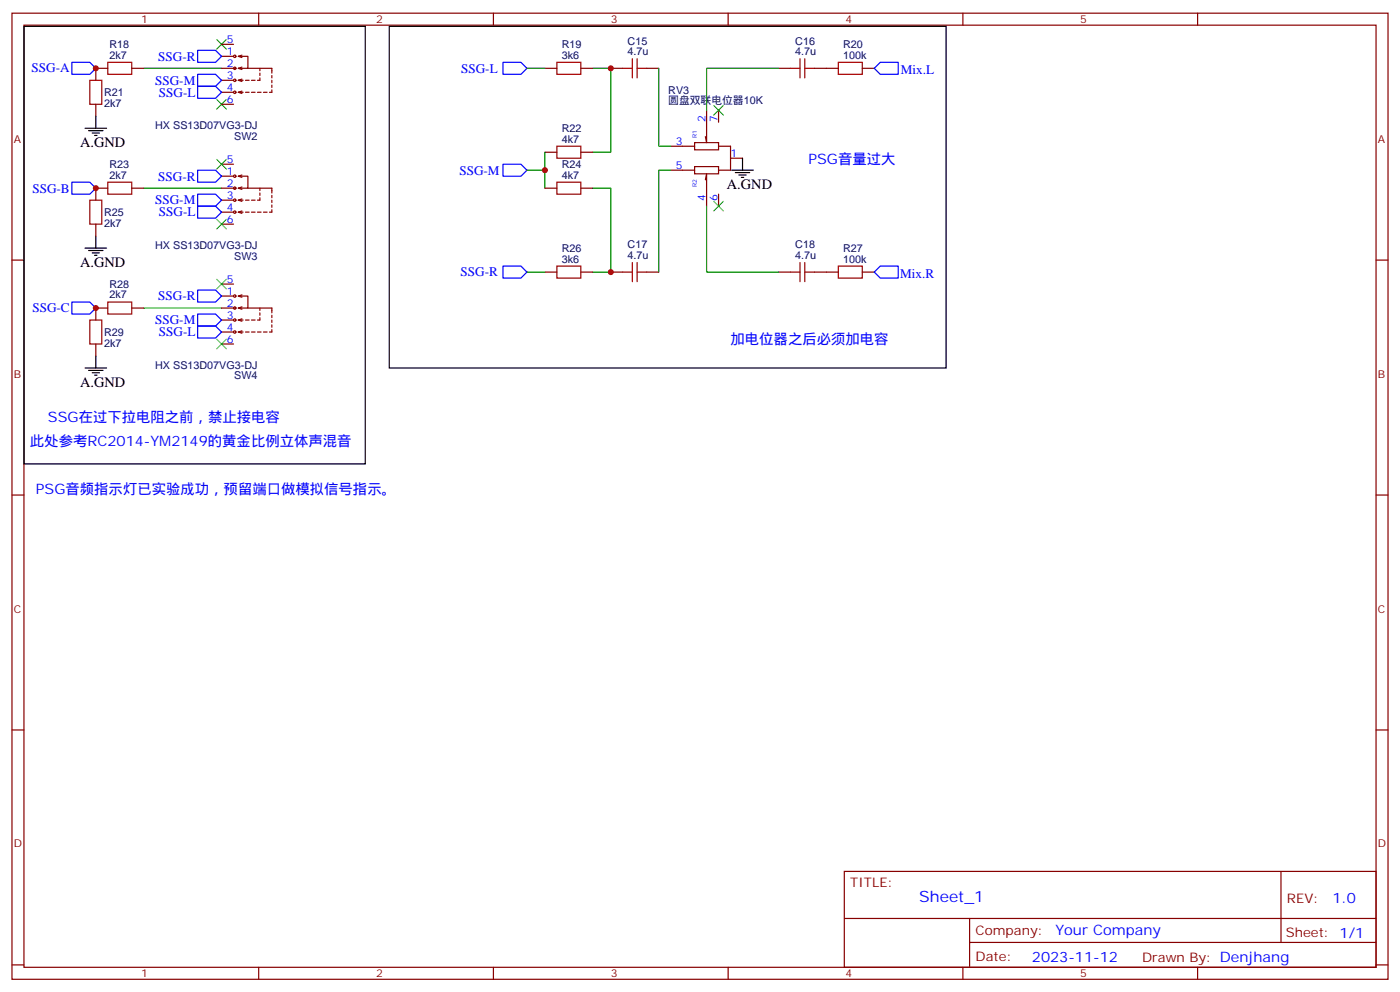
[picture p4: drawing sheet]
<svg xmlns="http://www.w3.org/2000/svg" width="412mm" height="292mm" viewBox="0 0 412 292" stroke-linecap="round" stroke-linejoin="round" font-family="sans-serif">
<g fill="none" stroke="#870000" stroke-width=".35">
<path d="M3.5 3.9h405.4v284.3h-405.4zM7.1 7.4h398.2v277.3h-398.2zM65.3 13.1h3.5M65.3 16.6h3.5M70.2 16.6h2.8v3.5h-2.8M70.2 16.6l1.1 .3M71.3 19.8l-1.1 .3M71.3 16.2l-1.1 .4M76.2 3.9v3.5M145.3 3.9v3.5M214.5 3.9v3.5M283.6 3.9v3.5"/>
<path d="M352.8 3.9v3.5M28.2 30.7v3.5M31.7 20.1h-3.5v3.5M38.8 20.1h3.5M65.3 20.1h4.2M65.3 27.2h3.5M65.3 23.6h3.5M65.3 30.7h3.5M70.2 27.2h1.4M70.2 23.6l1.1 .4M70.2 20.1l1.1 .4M70.2 23.6h1.4"/>
<path d="M70.2 27.2l1.1 .3M71.3 23.3l-1.1 .3M71.3 26.8l-1.1 .4M72.3 27.2h1.1M72.3 23.6h1.1M73 20.1h7.1v1.4M74.1 27.2h1M74.1 23.6h1M75.8 27.2h1.1M76.6 20.1v.7M76.6 21.5v.7M76.6 22.9v.7h-.8"/>
<path d="M77.6 27.2h1.1M80.1 22.2v.7M80.1 23.6v.7M80.1 25v.8M80.1 26.5v.7h-.7M160.5 20.1h3.5M171.1 20.1h3.5M179.9 20.1h3.5M190.5 20.1h3.5M208.1 32.5v9.5l-.3-1.8M211.7 32.5v3.5M229.3 20.1h3.5"/>
<path d="M239.9 20.1h7M254 20.1h3.5M31.7 55.4h-3.5v3.5M38.8 55.4h3.5M65.3 55.4h4.2M65.3 48.3h3.5M65.3 58.9h3.5M65.3 51.9h3.5M70.2 51.9h2.8v3.5h-2.8M70.2 58.9l1.1 .4M70.2 55.4l1.1 .3M70.2 51.9l1.1 .3"/>
<path d="M70.2 58.9h1.4M71.3 58.6l-1.1 .3M71.3 55l-1.1 .4M71.3 51.5l-1.1 .4M72.3 58.9h1.1M73 55.4h7.1v1.4M74.1 58.9h1M76.6 55.4v.7M76.6 56.8v.7M76.6 58.2v.7h-.8M80.1 57.5v.7M80.1 58.9v.7"/>
<path d="M160.5 55.4h3.5M160.5 44.8h3.5M171.1 55.4h3.5M171.1 44.8h3.5M197.6 43h7M197.6 50.1h7M204.6 42h7.1v2.1h-7.1zM204.6 49h7.1v2.2h-7.1zM207.8 52.9l.3-1.7v9.5M211.7 43h3.5v7.1h-3.5M211.7 57.1v3.6M215.2 46.6h3.5"/>
<path d="M3.5 76.6h3.6M28.2 66v3.5M65.3 62.4h3.5M65.3 66h3.5M70.2 62.4h1.4M70.2 62.4l1.1 .4M71.3 62.1l-1.1 .3M72.3 62.4h1.1M74.1 62.4h1M75.8 62.4h1.1M77.6 62.4h1.1M80.1 60.3v.7"/>
<path d="M80.1 61.7v.7h-.7M405.3 76.6h3.6M31.7 90.7h-3.5v3.5M38.8 90.7h3.5M65.3 90.7h4.2M65.3 83.6h3.5M65.3 97.7h3.5M65.3 94.2h3.5M65.3 87.1h3.5M70.2 87.1h2.8v3.6h-2.8M70.2 97.7h1.4M70.2 94.2l1.1 .3"/>
<path d="M70.2 90.7l1.1 .3M70.2 87.1l1.1 .4M70.2 94.2h1.4M70.2 97.7l1.1 .4M71.3 93.8l-1.1 .4M71.3 90.3l-1.1 .4M71.3 86.8l-1.1 .3M71.3 97.4l-1.1 .3M72.3 97.7h1.1M72.3 94.2h1.1M73 90.7h7.1v1.4M74.1 97.7h1"/>
<path d="M74.1 94.2h1M75.8 97.7h1.1M76.6 93.5v.7h-.8M76.6 90.7v.7M76.6 92.1v.7M77.6 97.7h1.1M80.1 97v.7h-.7M80.1 92.8v.7M80.1 94.2v.7M80.1 95.6v.7M160.5 80.1h3.5M171.1 80.1h3.5"/>
<path d="M179.9 80.1h3.5M190.5 80.1h3.5M229.3 80.1h3.5M239.9 80.1h7M254 80.1h3.5M28.2 101.2v3.6M65.3 101.2h3.5M3.5 145.7h3.6M405.3 145.7h3.6M3.5 214.8h3.6M405.3 214.8h3.6M248.7 256.5h156.6v28.2h-156.6z"/>
<path d="M377.3 256.5v20.9M248.7 270.3h156.5M285.6 277.4h119.6M285.6 270.3v14.1M3.5 284h3.6M76.2 284.7v3.5M145.3 284.7v3.5M214.5 284.7v3.5M283.6 284.7v3.5M352.8 284.7v3.5M405.3 284h3.6"/>
<circle cx="69.1" cy="16.6" r=".35"/>
<circle cx="69.1" cy="23.6" r=".35"/>
<circle cx="69.1" cy="20.1" r=".35"/>
<circle cx="69.1" cy="27.2" r=".35"/>
<circle cx="69.1" cy="58.9" r=".35"/>
<circle cx="69.1" cy="55.4" r=".35"/>
<circle cx="69.1" cy="51.9" r=".35"/>
<circle cx="69.1" cy="62.4" r=".35"/>
<circle cx="69.1" cy="97.7" r=".35"/>
<circle cx="69.1" cy="87.1" r=".35"/>
<circle cx="69.1" cy="90.7" r=".35"/>
<circle cx="69.1" cy="94.2" r=".35"/>
</g>
<g fill="none" stroke="#008700" stroke-width=".35">
<path d="M42.3 20.1h23M155.2 20.1h5.3M174.6 20.1h5.3v24.7h-5.3M194 20.1v22.9h3.6M229.3 20.1h-21.2v12.4M42.3 55.4h23M155.2 50.1h5.3M160.5 44.8v10.6M174.6 55.4h5.3v24.7h-5.3M197.6 50.1h-3.6v30M208.1 60.7v19.4h21.2M42.3 90.7h23"/>
<path d="M155.2 80.1h5.3"/>
</g>
<g fill="none" stroke="#a10000" stroke-width=".35">
<path d="M31.7 18.3h7.1v3.6h-7.1zM164 18.3h7.1v3.6h-7.1zM186.3 17.3v5.6M187.7 17.3v5.6M235.7 17.3v5.6M237.1 17.3v5.6M246.9 18.3h7.1v3.6h-7.1zM26.5 23.6h3.5v7.1h-3.5zM183.4 20.1h2.9M187.7 20.1h2.8M232.8 20.1h2.9M237.1 20.1h2.8"/>
<path d="M26.5 58.9h3.5v7.1h-3.5zM31.7 53.6h7.1v3.5h-7.1zM164 43h7.1v3.6h-7.1zM164 53.6h7.1v3.5h-7.1zM164 78.3h7.1v3.5h-7.1zM186.3 77.3v5.6M187.7 77.3v5.6M235.7 77.3v5.6M237.1 77.3v5.6M246.9 78.3h7.1v3.5h-7.1zM26.5 94.2h3.5v7h-3.5zM31.7 88.9h7.1v3.5h-7.1z"/>
<path d="M183.4 80.1h2.9M187.7 80.1h2.8M232.8 80.1h2.9M237.1 80.1h2.8"/>
</g>
<g fill="none" stroke="#000" stroke-width=".35">
<path d="M7.1 7.8h100.5v128.7h-100.5zM114.7 7.8h164v100.5h-164zM25 37.7h6.4M26.1 38.5h4.2M27.2 39.2h2.1M27.9 39.9h.7M28.2 34.2v3.5M215.5 50.1h6.4M216.6 50.8h4.2M217.7 51.5h2.1M218.4 52.2h.7M218.7 46.6v3.5"/>
<path d="M25 73h6.4M26.1 73.7h4.2M27.2 74.4h2.1M27.9 75.1h.7M28.2 69.5v3.5M25 108.3h6.4M26.1 109h4.2M27.2 109.7h2.1M27.9 110.4h.7M28.2 104.8v3.5"/>
</g>
<g fill="none" stroke="#00f" stroke-width=".35">
<path d="M21.2 18.3h5.3l1.7 1.8-1.7 1.8h-5.3zM58.2 14.8h5.3l1.8 1.8-1.8 1.7h-5.3zM148.2 18.3h5.3l1.7 1.8-1.7 1.8h-5.3zM259.3 18.3h5.3v3.6h-5.3l-1.8-1.8zM58.2 25.4h5.3l1.8 1.8-1.8 1.7h-5.3zM58.2 21.9h5.3l1.8 1.7-1.8 1.8h-5.3zM21.2 53.6h5.3l1.7 1.8-1.7 1.7h-5.3zM58.2 50.1h5.3l1.8 1.8-1.8 1.7h-5.3zM58.2 57.1h5.3l1.8 1.8-1.8 1.8h-5.3zM148.2 48.3h5.3l1.7 1.8-1.7 1.8h-5.3zM58.2 60.7h5.3l1.8 1.7-1.8 1.8h-5.3zM148.2 78.3h5.3l1.7 1.8-1.7 1.7h-5.3z"/>
<path d="M259.3 78.3h5.3v3.5h-5.3l-1.8-1.7zM21.2 88.9h5.3l1.7 1.8-1.7 1.7h-5.3zM58.2 85.4h5.3l1.8 1.7-1.8 1.8h-5.3zM58.2 92.4h5.3l1.8 1.8-1.8 1.8h-5.3zM58.2 96h5.3l1.8 1.7-1.8 1.8h-5.3z"/>
</g>
<g fill="none" stroke="#3c3" stroke-width=".35">
<path d="M63.9 11.6l2.8 2.9M66.7 11.6l-2.8 2.9M63.9 29.3l2.8 2.8M66.7 29.3l-2.8 2.8M210.3 31l2.8 2.9M213.1 31l-2.8 2.9M63.9 46.9l2.8 2.8M66.7 46.9l-2.8 2.8M210.3 59.3l2.8 2.8M213.1 59.3l-2.8 2.8M63.9 64.6l2.8 2.8M66.7 64.6l-2.8 2.8"/>
<path d="M63.9 82.2l2.8 2.8M63.9 99.8l2.8 2.9M66.7 82.2l-2.8 2.8M66.7 99.8l-2.8 2.9"/>
</g>
<g fill="#c00">
<circle cx="28.2" cy="90.7" r=".88"/>
<circle cx="28.2" cy="55.4" r=".88"/>
<circle cx="28.2" cy="20.1" r=".88"/>
<circle cx="160.5" cy="50.1" r=".88"/>
<circle cx="179.9" cy="20.1" r=".88"/>
<circle cx="179.9" cy="80.1" r=".88"/>
</g>
<text font-size="4.6" fill="#00f" x="270.8" y="265.5">Sheet_1</text>
<g font-size="4.2">
<text x="23.6" y="43.4">A.GND</text>
<text x="214.1" y="55.7">A.GND</text>
<text x="23.6" y="78.7">A.GND</text>
<text x="23.6" y="113.9">A.GND</text>
</g>
<g font-size="4.2" fill="#00f">
<text x="238.1" y="48.3">PSG音量过大</text>
<text x="215.2" y="101.2">加电位器之后必须加电容</text>
<text x="14.1" y="124.2">SSG在过下拉电阻之前，禁止接电容</text>
<text x="8.8" y="131.2">此处参考RC2014-YM2149的黄金比例立体声混音</text>
<text x="10.6" y="145.3">PSG音频指示灯已实验成功，预留端口做模拟信号指示。</text>
<text x="392.5" y="265.7">1.0</text>
<text x="310.9" y="275.3">Your Company</text>
<text x="304" y="283.1">2023-11-12</text>
</g>
<g font-size="3.9" fill="#00f">
<text x="46.6" y="17.9">SSG-R</text>
<text x="9.3" y="21.3">SSG-A</text>
<text x="135.8" y="21.4">SSG-L</text>
<text x="265.3" y="21.9">Mix.L</text>
<text x="45.7" y="24.9">SSG-M</text>
<text x="46.8" y="28.4">SSG-L</text>
<text x="46.6" y="53.1">SSG-R</text>
<text x="135.3" y="51.4">SSG-M</text>
<text x="9.6" y="56.7">SSG-B</text>
<text x="45.7" y="60.2">SSG-M</text>
<text x="46.8" y="63.7">SSG-L</text>
<text x="135.7" y="81.4">SSG-R</text>
<text x="265.2" y="81.8">Mix.R</text>
<text x="46.6" y="88.4">SSG-R</text>
<text x="9.6" y="91.9">SSG-C</text>
<text x="45.7" y="95.5">SSG-M</text>
<text x="46.8" y="99">SSG-L</text>
</g>
<g font-size="3.9" fill="#800">
<text x="250.5" y="261.1">TITLE:</text>
<text x="379.1" y="265.7">REV:</text>
<text x="287.4" y="275.3">Company:</text>
<text x="378.7" y="275.9">Sheet: 1/1</text>
<text x="287.4" y="282.9">Date:</text>
<text x="336.4" y="283">Drawn By: Denjhang</text>
</g>
<g font-size="3.2" fill="#800">
<text x="41.6" y="6.9">1</text>
<text x="110.8" y="6.9">2</text>
<text x="179.9" y="6.9">3</text>
<text x="249.1" y="6.9">4</text>
<text x="318.2" y="6.9">5</text>
<text x="4.1" y="42">A</text>
<text x="405.9" y="42">A</text>
<text x="4.1" y="111.1">B</text>
<text x="405.9" y="111.1">B</text>
<text x="4.1" y="180.3">C</text>
<text x="405.9" y="180.3">C</text>
<text x="4.1" y="249.4">D</text>
<text x="405.9" y="249.4">D</text>
<text x="41.6" y="287.7">1</text>
<text x="110.8" y="287.7">2</text>
<text x="179.9" y="287.7">3</text>
<text x="249.1" y="287.7">4</text>
<text x="318.2" y="287.7">5</text>
</g>
<g font-size="3.2" fill="#000080">
<text x="32.3" y="17.3">2k7</text>
<text x="32.3" y="14.1">R18</text>
<text x="165.5" y="17.3">3k6</text>
<text x="165.5" y="14.1">R19</text>
<text x="184.9" y="16.2">4.7u</text>
<text x="184.9" y="13.1">C15</text>
<text x="234.3" y="16.2">4.7u</text>
<text x="234.3" y="13.1">C16</text>
<text x="248.4" y="17.3">100k</text>
<text x="248.4" y="14.1">R20</text>
<text x="30.7" y="28.3">R21</text>
<text x="196.8" y="27.6">RV3</text>
<text x="30.7" y="31.5">2k7</text>
<text x="196.8" y="30.7">圆盘双联电位器10K</text>
<text x="45.7" y="37.9">HX SS13D07VG3-DJ</text>
<text x="69" y="41.1">SW2</text>
<text x="165.5" y="42">4k7</text>
<text x="165.5" y="38.8">R22</text>
<text x="32.3" y="52.6">2k7</text>
<text x="32.3" y="49.4">R23</text>
<text x="165.5" y="52.6">4k7</text>
<text x="165.5" y="49.4">R24</text>
<text x="30.7" y="63.6">R25</text>
<text x="30.7" y="66.8">2k7</text>
<text x="45.7" y="73.2">HX SS13D07VG3-DJ</text>
<text x="69" y="76.4">SW3</text>
<text x="165.5" y="77.3">3k6</text>
<text x="165.5" y="74.1">R26</text>
<text x="184.9" y="76.2">4.7u</text>
<text x="184.9" y="73.1">C17</text>
<text x="234.3" y="76.2">4.7u</text>
<text x="234.3" y="73.1">C18</text>
<text x="248.4" y="77.3">100k</text>
<text x="248.4" y="74">R27</text>
<text x="32.3" y="87.8">2k7</text>
<text x="32.3" y="84.7">R28</text>
<text x="30.7" y="98.9">R29</text>
<text x="30.7" y="102">2k7</text>
<text x="45.7" y="108.5">HX SS13D07VG3-DJ</text>
<text x="69" y="111.7">SW4</text>
</g>
<g font-size="3.2" fill="#00f">
<text x="66.8" y="12.7">5</text>
<text x="66.8" y="16.2">1</text>
<text x="66.8" y="23.3">3</text>
<text x="66.8" y="19.8">2</text>
<text x="66.8" y="26.8">4</text>
<text x="66.8" y="30.3">6</text>
<text x="207.8" y="36" transform="rotate(-90 207.8 36)">2</text>
<text x="211.3" y="36" transform="rotate(-90 211.3 36)">7</text>
<text x="66.8" y="48">5</text>
<text x="199.1" y="42.7">3</text>
<text x="215.2" y="46.2">1</text>
<text x="66.8" y="51.5">1</text>
<text x="199.1" y="49.7">5</text>
<text x="66.8" y="58.6">3</text>
<text x="66.8" y="55">2</text>
<text x="207.8" y="59.2" transform="rotate(-90 207.8 59.2)">4</text>
<text x="211.3" y="59.2" transform="rotate(-90 211.3 59.2)">6</text>
<text x="66.8" y="62.1">4</text>
<text x="66.8" y="65.6">6</text>
<text x="66.8" y="83.3">5</text>
<text x="66.8" y="86.8">1</text>
<text x="66.8" y="93.8">3</text>
<text x="66.8" y="90.3">2</text>
<text x="66.8" y="97.4">4</text>
<text x="66.8" y="100.9">6</text>
</g>
<g font-size="1.8" fill="#00f">
<text x="205.3" y="40.6" transform="rotate(-90 205.3 40.6)">R1</text>
<text x="205.3" y="55.1" transform="rotate(-90 205.3 55.1)">R2</text>
</g>
</svg>
